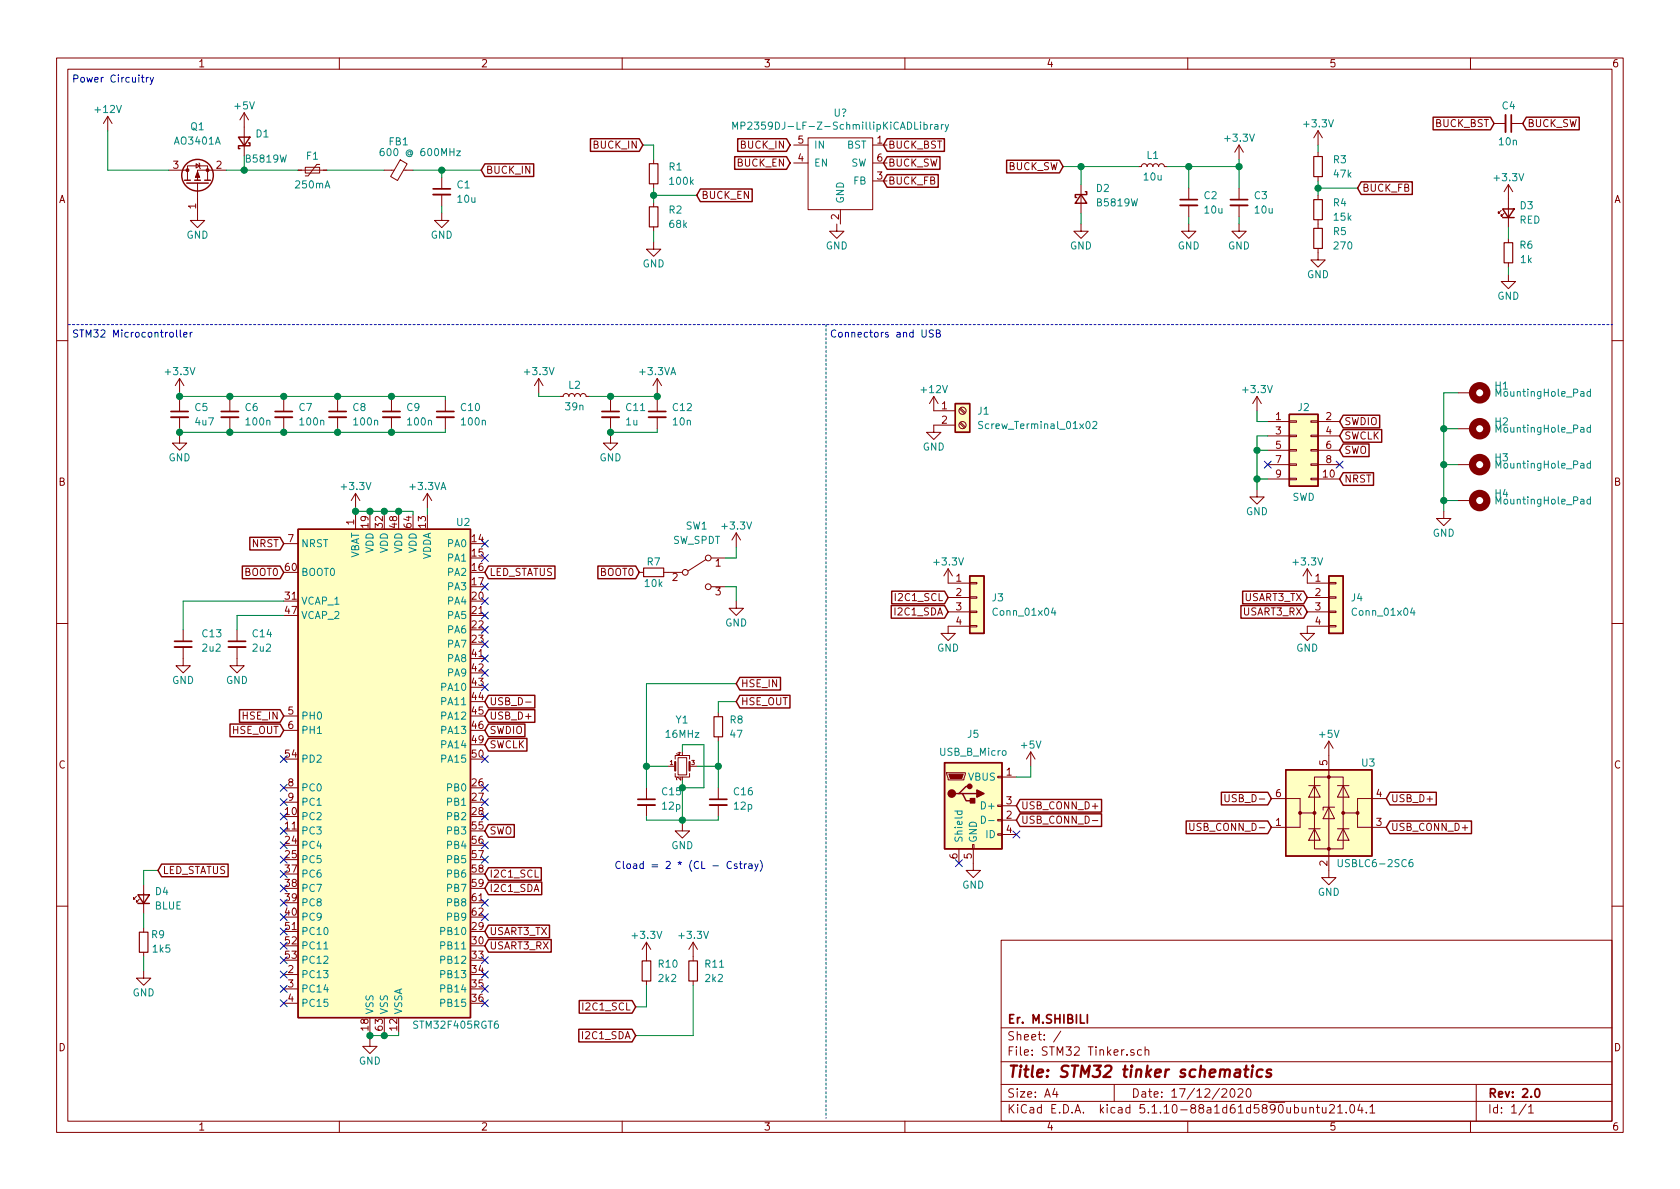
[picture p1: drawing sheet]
EESchema Schematic File Version 4
EELAYER 30 0
EELAYER END
$Descr A4 11693 8268
encoding utf-8
Sheet 1 1
Title "STM32 tinker schematics"
Date "17/12/2020"
Rev "2.0"
Comp "Er. M.SHIBILI"
Comment1 ""
Comment2 ""
Comment3 ""
Comment4 ""
$EndDescr
$Comp
L MCU_ST_STM32F4:STM32F405RGTx U2
U 1 1
P 2675 5375
F 0 "U2" H 3225 7125 50  0000 C CNN
F 1 "STM32F405RGT6" H 3175 3625 50  0000 C CNN
F 2 "Package_QFP:LQFP-64_10x10mm_P0.5mm" H 2075 3675 50  0001 R CNN
F 3 "http://www.st.com/st-web-ui/static/active/en/resource/technical/document/datasheet/DM00037051.pdf" H 2675 5375 50  0001 C CNN
	1    2675 5375
	1    0    0    -1  
$EndComp
$Comp
L power:GND #PWR042
U 1 1
P 2575 7225
F 0 "#PWR042" H 2575 6975 50  0001 C CNN
F 1 "GND" H 2575 7075 50  0000 C CNN
F 2 "" H 2575 7225 50  0001 C CNN
F 3 "" H 2575 7225 50  0001 C CNN
	1    2575 7225
	1    0    0    -1  
$EndComp
Wire Wire Line
	2575 7225 2575 7200
Wire Wire Line
	2575 7200 2675 7200
Wire Wire Line
	2775 7200 2775 7175
Connection ~ 2575 7200
Wire Wire Line
	2575 7200 2575 7175
Wire Wire Line
	2675 7175 2675 7200
Connection ~ 2675 7200
Wire Wire Line
	2675 7200 2775 7200
$Comp
L power:+3.3V #PWR024
U 1 1
P 2475 3525
F 0 "#PWR024" H 2475 3375 50  0001 C CNN
F 1 "+3.3V" H 2475 3675 50  0000 C CNN
F 2 "" H 2475 3525 50  0001 C CNN
F 3 "" H 2475 3525 50  0001 C CNN
	1    2475 3525
	1    0    0    -1  
$EndComp
Wire Wire Line
	2475 3525 2475 3550
Wire Wire Line
	2475 3550 2575 3550
Wire Wire Line
	2875 3550 2875 3575
Connection ~ 2475 3550
Wire Wire Line
	2475 3550 2475 3575
Wire Wire Line
	2575 3575 2575 3550
Connection ~ 2575 3550
Wire Wire Line
	2575 3550 2675 3550
Wire Wire Line
	2675 3575 2675 3550
Connection ~ 2675 3550
Wire Wire Line
	2675 3550 2775 3550
Wire Wire Line
	2775 3575 2775 3550
Connection ~ 2775 3550
Wire Wire Line
	2775 3550 2875 3550
$Comp
L power:+3.3VA #PWR025
U 1 1
P 2975 3525
F 0 "#PWR025" H 2975 3375 50  0001 C CNN
F 1 "+3.3VA" H 2975 3675 50  0000 C CNN
F 2 "" H 2975 3525 50  0001 C CNN
F 3 "" H 2975 3525 50  0001 C CNN
	1    2975 3525
	1    0    0    -1  
$EndComp
Wire Wire Line
	2975 3525 2975 3575
Text GLabel 1975 3775 0    50   Input ~ 0
NRST
Text GLabel 1975 3975 0    50   Input ~ 0
BOOT0
$Comp
L Device:C_Small C14
U 1 1
P 1650 4475
F 0 "C14" H 1750 4550 50  0000 L CNN
F 1 "2u2" H 1750 4450 50  0000 L CNN
F 2 "" H 1650 4475 50  0001 C CNN
F 3 "~" H 1650 4475 50  0001 C CNN
	1    1650 4475
	1    0    0    -1  
$EndComp
Wire Wire Line
	1650 4375 1650 4275
Wire Wire Line
	1650 4275 1975 4275
$Comp
L Device:C_Small C13
U 1 1
P 1275 4475
F 0 "C13" H 1400 4550 50  0000 L CNN
F 1 "2u2" H 1400 4450 50  0000 L CNN
F 2 "" H 1275 4475 50  0001 C CNN
F 3 "~" H 1275 4475 50  0001 C CNN
	1    1275 4475
	1    0    0    -1  
$EndComp
Wire Wire Line
	1275 4375 1275 4175
Wire Wire Line
	1275 4175 1975 4175
$Comp
L power:GND #PWR033
U 1 1
P 1650 4575
F 0 "#PWR033" H 1650 4325 50  0001 C CNN
F 1 "GND" H 1650 4425 50  0000 C CNN
F 2 "" H 1650 4575 50  0001 C CNN
F 3 "" H 1650 4575 50  0001 C CNN
	1    1650 4575
	1    0    0    -1  
$EndComp
$Comp
L power:GND #PWR032
U 1 1
P 1275 4575
F 0 "#PWR032" H 1275 4325 50  0001 C CNN
F 1 "GND" H 1275 4425 50  0000 C CNN
F 2 "" H 1275 4575 50  0001 C CNN
F 3 "" H 1275 4575 50  0001 C CNN
	1    1275 4575
	1    0    0    -1  
$EndComp
$Comp
L Switch:SW_SPDT SW1
U 1 1
P 4850 3975
F 0 "SW1" H 4850 4300 50  0000 C CNN
F 1 "SW_SPDT" H 4850 4200 50  0000 C CNN
F 2 "" H 4850 3975 50  0001 C CNN
F 3 "~" H 4850 3975 50  0001 C CNN
	1    4850 3975
	1    0    0    -1  
$EndComp
$Comp
L Device:R_Small R7
U 1 1
P 4550 3975
F 0 "R7" V 4475 3975 50  0000 C CNN
F 1 "10k" V 4625 3975 50  0000 C CNN
F 2 "" H 4550 3975 50  0001 C CNN
F 3 "~" H 4550 3975 50  0001 C CNN
	1    4550 3975
	0    1    1    0   
$EndComp
Text GLabel 4450 3975 0    50   Input ~ 0
BOOT0
$Comp
L power:+3.3V #PWR026
U 1 1
P 5125 3800
F 0 "#PWR026" H 5125 3650 50  0001 C CNN
F 1 "+3.3V" H 5125 3950 50  0000 C CNN
F 2 "" H 5125 3800 50  0001 C CNN
F 3 "" H 5125 3800 50  0001 C CNN
	1    5125 3800
	1    0    0    -1  
$EndComp
Wire Wire Line
	5050 3875 5125 3875
Wire Wire Line
	5125 3875 5125 3800
$Comp
L power:GND #PWR029
U 1 1
P 5125 4175
F 0 "#PWR029" H 5125 3925 50  0001 C CNN
F 1 "GND" H 5125 4025 50  0000 C CNN
F 2 "" H 5125 4175 50  0001 C CNN
F 3 "" H 5125 4175 50  0001 C CNN
	1    5125 4175
	1    0    0    -1  
$EndComp
Wire Wire Line
	5125 4175 5125 4075
Wire Wire Line
	5125 4075 5050 4075
Text GLabel 1975 4975 0    50   Input ~ 0
HSE_IN
Text GLabel 1975 5075 0    50   Input ~ 0
HSE_OUT
Text GLabel 3375 5075 2    50   Input ~ 0
SWDIO
Text GLabel 3375 5175 2    50   Input ~ 0
SWCLK
Text GLabel 3375 5775 2    50   Input ~ 0
SWO
Text GLabel 3375 4975 2    50   Input ~ 0
USB_D+
Text GLabel 3375 4875 2    50   Input ~ 0
USB_D-
Text GLabel 3375 6075 2    50   Input ~ 0
I2C1_SCL
Text GLabel 3375 6175 2    50   Input ~ 0
I2C1_SDA
Text GLabel 3375 6475 2    50   Input ~ 0
USART3_TX
Text GLabel 3375 6575 2    50   Input ~ 0
USART3_RX
Text GLabel 3375 3975 2    50   Input ~ 0
LED_STATUS
NoConn ~ 3375 3775
NoConn ~ 3375 3875
NoConn ~ 3375 4075
NoConn ~ 3375 4175
NoConn ~ 3375 4275
NoConn ~ 3375 4375
NoConn ~ 3375 4475
NoConn ~ 3375 4575
NoConn ~ 3375 4675
NoConn ~ 3375 4775
NoConn ~ 3375 5275
NoConn ~ 3375 5475
NoConn ~ 3375 5575
NoConn ~ 3375 5675
NoConn ~ 3375 5875
NoConn ~ 3375 5975
NoConn ~ 3375 6275
NoConn ~ 3375 6375
NoConn ~ 3375 6675
NoConn ~ 3375 6775
NoConn ~ 3375 6875
NoConn ~ 3375 6975
NoConn ~ 1975 5275
NoConn ~ 1975 5475
NoConn ~ 1975 5575
NoConn ~ 1975 5675
NoConn ~ 1975 5775
NoConn ~ 1975 5875
NoConn ~ 1975 5975
NoConn ~ 1975 6075
NoConn ~ 1975 6175
NoConn ~ 1975 6275
NoConn ~ 1975 6375
NoConn ~ 1975 6475
NoConn ~ 1975 6575
NoConn ~ 1975 6675
NoConn ~ 1975 6775
NoConn ~ 1975 6875
NoConn ~ 1975 6975
$Comp
L Device:C_Small C5
U 1 1
P 1250 2875
F 0 "C5" H 1350 2925 50  0000 L CNN
F 1 "4u7" H 1350 2825 50  0000 L CNN
F 2 "" H 1250 2875 50  0001 C CNN
F 3 "~" H 1250 2875 50  0001 C CNN
	1    1250 2875
	1    0    0    -1  
$EndComp
$Comp
L Device:C_Small C6
U 1 1
P 1600 2875
F 0 "C6" H 1700 2925 50  0000 L CNN
F 1 "100n" H 1700 2825 50  0000 L CNN
F 2 "" H 1600 2875 50  0001 C CNN
F 3 "~" H 1600 2875 50  0001 C CNN
	1    1600 2875
	1    0    0    -1  
$EndComp
$Comp
L Device:C_Small C7
U 1 1
P 1975 2875
F 0 "C7" H 2075 2925 50  0000 L CNN
F 1 "100n" H 2075 2825 50  0000 L CNN
F 2 "" H 1975 2875 50  0001 C CNN
F 3 "~" H 1975 2875 50  0001 C CNN
	1    1975 2875
	1    0    0    -1  
$EndComp
$Comp
L Device:C_Small C8
U 1 1
P 2350 2875
F 0 "C8" H 2450 2925 50  0000 L CNN
F 1 "100n" H 2450 2825 50  0000 L CNN
F 2 "" H 2350 2875 50  0001 C CNN
F 3 "~" H 2350 2875 50  0001 C CNN
	1    2350 2875
	1    0    0    -1  
$EndComp
$Comp
L Device:C_Small C9
U 1 1
P 2725 2875
F 0 "C9" H 2825 2925 50  0000 L CNN
F 1 "100n" H 2825 2825 50  0000 L CNN
F 2 "" H 2725 2875 50  0001 C CNN
F 3 "~" H 2725 2875 50  0001 C CNN
	1    2725 2875
	1    0    0    -1  
$EndComp
$Comp
L Device:C_Small C10
U 1 1
P 3100 2875
F 0 "C10" H 3200 2925 50  0000 L CNN
F 1 "100n" H 3200 2825 50  0000 L CNN
F 2 "" H 3100 2875 50  0001 C CNN
F 3 "~" H 3100 2875 50  0001 C CNN
	1    3100 2875
	1    0    0    -1  
$EndComp
$Comp
L power:+3.3V #PWR015
U 1 1
P 1250 2725
F 0 "#PWR015" H 1250 2575 50  0001 C CNN
F 1 "+3.3V" H 1250 2875 50  0000 C CNN
F 2 "" H 1250 2725 50  0001 C CNN
F 3 "" H 1250 2725 50  0001 C CNN
	1    1250 2725
	1    0    0    -1  
$EndComp
Wire Wire Line
	1250 2725 1250 2750
Wire Wire Line
	1250 2750 1600 2750
Wire Wire Line
	3100 2750 3100 2775
Connection ~ 1250 2750
Wire Wire Line
	1250 2750 1250 2775
Wire Wire Line
	2725 2775 2725 2750
Connection ~ 2725 2750
Wire Wire Line
	2725 2750 3100 2750
Wire Wire Line
	2350 2775 2350 2750
Connection ~ 2350 2750
Wire Wire Line
	2350 2750 2725 2750
Wire Wire Line
	1975 2775 1975 2750
Connection ~ 1975 2750
Wire Wire Line
	1975 2750 2350 2750
Wire Wire Line
	1600 2775 1600 2750
Connection ~ 1600 2750
Wire Wire Line
	1600 2750 1975 2750
$Comp
L power:GND #PWR021
U 1 1
P 1250 3025
F 0 "#PWR021" H 1250 2775 50  0001 C CNN
F 1 "GND" H 1250 2875 50  0000 C CNN
F 2 "" H 1250 3025 50  0001 C CNN
F 3 "" H 1250 3025 50  0001 C CNN
	1    1250 3025
	1    0    0    -1  
$EndComp
Wire Wire Line
	1250 3025 1250 3000
Wire Wire Line
	1250 3000 1600 3000
Wire Wire Line
	3100 3000 3100 2975
Connection ~ 1250 3000
Wire Wire Line
	1250 3000 1250 2975
Wire Wire Line
	2725 2975 2725 3000
Connection ~ 2725 3000
Wire Wire Line
	2725 3000 3100 3000
Wire Wire Line
	2350 2975 2350 3000
Connection ~ 2350 3000
Wire Wire Line
	2350 3000 2725 3000
Wire Wire Line
	1975 2975 1975 3000
Connection ~ 1975 3000
Wire Wire Line
	1975 3000 2350 3000
Wire Wire Line
	1600 2975 1600 3000
Connection ~ 1600 3000
Wire Wire Line
	1600 3000 1975 3000
$Comp
L Device:L_Small L2
U 1 1
P 4000 2750
F 0 "L2" V 4075 2750 50  0000 C CNN
F 1 "39n" V 3925 2750 50  0000 C CNN
F 2 "" H 4000 2750 50  0001 C CNN
F 3 "~" H 4000 2750 50  0001 C CNN
	1    4000 2750
	0    -1   -1   0   
$EndComp
$Comp
L power:+3.3V #PWR016
U 1 1
P 3750 2725
F 0 "#PWR016" H 3750 2575 50  0001 C CNN
F 1 "+3.3V" H 3750 2875 50  0000 C CNN
F 2 "" H 3750 2725 50  0001 C CNN
F 3 "" H 3750 2725 50  0001 C CNN
	1    3750 2725
	1    0    0    -1  
$EndComp
Wire Wire Line
	3750 2725 3750 2750
Wire Wire Line
	3750 2750 3900 2750
$Comp
L Device:C_Small C11
U 1 1
P 4250 2875
F 0 "C11" H 4350 2925 50  0000 L CNN
F 1 "1u" H 4350 2825 50  0000 L CNN
F 2 "" H 4250 2875 50  0001 C CNN
F 3 "~" H 4250 2875 50  0001 C CNN
	1    4250 2875
	1    0    0    -1  
$EndComp
Wire Wire Line
	4250 2775 4250 2750
Wire Wire Line
	4250 2750 4100 2750
$Comp
L Device:C_Small C12
U 1 1
P 4575 2875
F 0 "C12" H 4675 2925 50  0000 L CNN
F 1 "10n" H 4675 2825 50  0000 L CNN
F 2 "" H 4575 2875 50  0001 C CNN
F 3 "~" H 4575 2875 50  0001 C CNN
	1    4575 2875
	1    0    0    -1  
$EndComp
Wire Wire Line
	4575 2775 4575 2750
Wire Wire Line
	4575 2750 4250 2750
Connection ~ 4250 2750
$Comp
L power:GND #PWR022
U 1 1
P 4250 3025
F 0 "#PWR022" H 4250 2775 50  0001 C CNN
F 1 "GND" H 4250 2875 50  0000 C CNN
F 2 "" H 4250 3025 50  0001 C CNN
F 3 "" H 4250 3025 50  0001 C CNN
	1    4250 3025
	1    0    0    -1  
$EndComp
Wire Wire Line
	4250 3025 4250 3000
Wire Wire Line
	4250 3000 4575 3000
Wire Wire Line
	4575 3000 4575 2975
Connection ~ 4250 3000
Wire Wire Line
	4250 3000 4250 2975
$Comp
L power:+3.3VA #PWR017
U 1 1
P 4575 2725
F 0 "#PWR017" H 4575 2575 50  0001 C CNN
F 1 "+3.3VA" H 4575 2875 50  0000 C CNN
F 2 "" H 4575 2725 50  0001 C CNN
F 3 "" H 4575 2725 50  0001 C CNN
	1    4575 2725
	1    0    0    -1  
$EndComp
Wire Wire Line
	4575 2725 4575 2750
Connection ~ 4575 2750
$Comp
L Device:Crystal_GND24_Small Y1
U 1 1
P 4750 5325
F 0 "Y1" H 4700 5650 50  0000 L CNN
F 1 "16MHz" H 4625 5550 50  0000 L CNN
F 2 "" H 4750 5325 50  0001 C CNN
F 3 "~" H 4750 5325 50  0001 C CNN
	1    4750 5325
	1    0    0    -1  
$EndComp
$Comp
L Device:C_Small C16
U 1 1
P 5000 5575
F 0 "C16" H 5100 5650 50  0000 L CNN
F 1 "12p" H 5100 5550 50  0000 L CNN
F 2 "" H 5000 5575 50  0001 C CNN
F 3 "~" H 5000 5575 50  0001 C CNN
	1    5000 5575
	1    0    0    -1  
$EndComp
Wire Wire Line
	5000 5475 5000 5325
$Comp
L Device:C_Small C15
U 1 1
P 4500 5575
F 0 "C15" H 4600 5650 50  0000 L CNN
F 1 "12p" H 4600 5550 50  0000 L CNN
F 2 "" H 4500 5575 50  0001 C CNN
F 3 "~" H 4500 5575 50  0001 C CNN
	1    4500 5575
	1    0    0    -1  
$EndComp
Wire Wire Line
	4500 5475 4500 5325
Wire Wire Line
	4500 5325 4650 5325
Wire Wire Line
	4850 5325 5000 5325
$Comp
L power:GND #PWR036
U 1 1
P 4750 5725
F 0 "#PWR036" H 4750 5475 50  0001 C CNN
F 1 "GND" H 4750 5575 50  0000 C CNN
F 2 "" H 4750 5725 50  0001 C CNN
F 3 "" H 4750 5725 50  0001 C CNN
	1    4750 5725
	1    0    0    -1  
$EndComp
Wire Wire Line
	4750 5725 4750 5700
Wire Wire Line
	4750 5700 4500 5700
Wire Wire Line
	4500 5700 4500 5675
Wire Wire Line
	4750 5700 5000 5700
Wire Wire Line
	5000 5700 5000 5675
Connection ~ 4750 5700
Wire Wire Line
	4750 5425 4750 5475
Wire Wire Line
	4750 5225 4750 5175
Wire Wire Line
	4750 5175 4900 5175
Wire Wire Line
	4900 5175 4900 5475
Wire Wire Line
	4900 5475 4750 5475
Connection ~ 4750 5475
Wire Wire Line
	4750 5475 4750 5700
$Comp
L Device:R_Small R8
U 1 1
P 5000 5050
F 0 "R8" H 5075 5100 50  0000 L CNN
F 1 "47" H 5075 5000 50  0000 L CNN
F 2 "" H 5000 5050 50  0001 C CNN
F 3 "~" H 5000 5050 50  0001 C CNN
	1    5000 5050
	1    0    0    -1  
$EndComp
Wire Wire Line
	5000 5150 5000 5325
Connection ~ 5000 5325
Text GLabel 5125 4750 2    50   Input ~ 0
HSE_IN
Wire Wire Line
	4500 4750 4500 5325
Connection ~ 4500 5325
Wire Wire Line
	4500 4750 5125 4750
Text GLabel 5125 4875 2    50   Input ~ 0
HSE_OUT
Wire Wire Line
	5125 4875 5000 4875
Wire Wire Line
	5000 4875 5000 4950
Text Notes 4275 6050 0    50   ~ 0
Cload = 2 * (CL - Cstray)
Wire Notes Line
	5750 2250 5750 7775
Text Notes 500  2350 0    50   ~ 0
STM32 Microcontroller
$Comp
L Device:LED_Small D4
U 1 1
P 1000 6250
F 0 "D4" V 1050 6175 50  0000 R CNN
F 1 "BLUE" V 950 6175 50  0000 R CNN
F 2 "" V 1000 6250 50  0001 C CNN
F 3 "~" V 1000 6250 50  0001 C CNN
	1    1000 6250
	0    -1   -1   0   
$EndComp
Text GLabel 1100 6050 2    50   Input ~ 0
LED_STATUS
Wire Wire Line
	1100 6050 1000 6050
Wire Wire Line
	1000 6050 1000 6150
$Comp
L Device:R_Small R9
U 1 1
P 1000 6550
F 0 "R9" H 900 6500 50  0000 C CNN
F 1 "1k5" H 875 6600 50  0000 C CNN
F 2 "" H 1000 6550 50  0001 C CNN
F 3 "~" H 1000 6550 50  0001 C CNN
	1    1000 6550
	-1   0    0    1   
$EndComp
Wire Wire Line
	1000 6450 1000 6350
$Comp
L power:GND #PWR041
U 1 1
P 1000 6750
F 0 "#PWR041" H 1000 6500 50  0001 C CNN
F 1 "GND" H 1000 6600 50  0000 C CNN
F 2 "" H 1000 6750 50  0001 C CNN
F 3 "" H 1000 6750 50  0001 C CNN
	1    1000 6750
	1    0    0    -1  
$EndComp
Wire Wire Line
	1000 6750 1000 6650
$Comp
L power:GND #PWR08
U 1 1
P 5825 1550
F 0 "#PWR08" H 5825 1300 50  0001 C CNN
F 1 "GND" H 5825 1400 50  0000 C CNN
F 2 "" H 5825 1550 50  0001 C CNN
F 3 "" H 5825 1550 50  0001 C CNN
	1    5825 1550
	1    0    0    -1  
$EndComp
Text GLabel 5500 1125 0    50   Input ~ 0
BUCK_EN
Text GLabel 6150 1125 2    50   Input ~ 0
BUCK_SW
Text GLabel 6150 1250 2    50   Input ~ 0
BUCK_FB
$Comp
L power:+12V #PWR02
U 1 1
P 750 900
F 0 "#PWR02" H 750 750 50  0001 C CNN
F 1 "+12V" H 750 1050 50  0000 C CNN
F 2 "" H 750 900 50  0001 C CNN
F 3 "" H 750 900 50  0001 C CNN
	1    750  900 
	1    0    0    -1  
$EndComp
$Comp
L Device:Polyfuse_Small F1
U 1 1
P 2175 1175
F 0 "F1" V 2075 1175 50  0000 C CNN
F 1 "250mA" V 2275 1175 50  0000 C CNN
F 2 "" H 2225 975 50  0001 L CNN
F 3 "~" H 2175 1175 50  0001 C CNN
	1    2175 1175
	0    1    1    0   
$EndComp
$Comp
L Transistor_FET:AO3401A Q1
U 1 1
P 1375 1275
F 0 "Q1" V 1775 1275 50  0000 C CNN
F 1 "AO3401A" V 1675 1275 50  0000 C CNN
F 2 "Package_TO_SOT_SMD:SOT-23" H 1575 1200 50  0001 L CIN
F 3 "http://www.aosmd.com/pdfs/datasheet/AO3401A.pdf" H 1375 1275 50  0001 L CNN
	1    1375 1275
	0    -1   -1   0   
$EndComp
$Comp
L power:GND #PWR05
U 1 1
P 1375 1475
F 0 "#PWR05" H 1375 1225 50  0001 C CNN
F 1 "GND" H 1375 1325 50  0000 C CNN
F 2 "" H 1375 1475 50  0001 C CNN
F 3 "" H 1375 1475 50  0001 C CNN
	1    1375 1475
	1    0    0    -1  
$EndComp
$Comp
L Device:Ferrite_Bead_Small FB1
U 1 1
P 2775 1175
F 0 "FB1" V 2575 1175 50  0000 C CNN
F 1 "600 @ 600MHz" V 2650 1325 50  0000 C CNN
F 2 "" V 2705 1175 50  0001 C CNN
F 3 "~" H 2775 1175 50  0001 C CNN
	1    2775 1175
	0    1    1    0   
$EndComp
$Comp
L Device:C_Small C1
U 1 1
P 3075 1325
F 0 "C1" H 3175 1375 50  0000 L CNN
F 1 "10u" H 3175 1275 50  0000 L CNN
F 2 "" H 3075 1325 50  0001 C CNN
F 3 "~" H 3075 1325 50  0001 C CNN
	1    3075 1325
	1    0    0    -1  
$EndComp
Wire Wire Line
	3075 1175 2875 1175
$Comp
L power:GND #PWR06
U 1 1
P 3075 1475
F 0 "#PWR06" H 3075 1225 50  0001 C CNN
F 1 "GND" H 3075 1325 50  0000 C CNN
F 2 "" H 3075 1475 50  0001 C CNN
F 3 "" H 3075 1475 50  0001 C CNN
	1    3075 1475
	1    0    0    -1  
$EndComp
Wire Wire Line
	3075 1475 3075 1425
Wire Wire Line
	3075 1225 3075 1175
Text GLabel 3350 1175 2    50   Input ~ 0
BUCK_IN
Wire Wire Line
	3350 1175 3075 1175
Connection ~ 3075 1175
$Comp
L Device:R_Small R1
U 1 1
P 4550 1200
F 0 "R1" H 4650 1250 50  0000 L CNN
F 1 "100k" H 4650 1150 50  0000 L CNN
F 2 "" H 4550 1200 50  0001 C CNN
F 3 "~" H 4550 1200 50  0001 C CNN
	1    4550 1200
	1    0    0    -1  
$EndComp
$Comp
L Device:R_Small R2
U 1 1
P 4550 1500
F 0 "R2" H 4650 1550 50  0000 L CNN
F 1 "68k" H 4650 1450 50  0000 L CNN
F 2 "" H 4550 1500 50  0001 C CNN
F 3 "~" H 4550 1500 50  0001 C CNN
	1    4550 1500
	1    0    0    -1  
$EndComp
Wire Wire Line
	4550 1400 4550 1350
Text GLabel 4475 1000 0    50   Input ~ 0
BUCK_IN
Wire Wire Line
	4475 1000 4550 1000
Wire Wire Line
	4550 1000 4550 1100
Text GLabel 4850 1350 2    50   Input ~ 0
BUCK_EN
Wire Wire Line
	4850 1350 4550 1350
Connection ~ 4550 1350
Wire Wire Line
	4550 1350 4550 1300
$Comp
L power:GND #PWR012
U 1 1
P 4550 1675
F 0 "#PWR012" H 4550 1425 50  0001 C CNN
F 1 "GND" H 4550 1525 50  0000 C CNN
F 2 "" H 4550 1675 50  0001 C CNN
F 3 "" H 4550 1675 50  0001 C CNN
	1    4550 1675
	1    0    0    -1  
$EndComp
Wire Wire Line
	4550 1675 4550 1600
$Comp
L Device:C_Small C4
U 1 1
P 10500 850
F 0 "C4" V 10375 800 50  0000 L CNN
F 1 "10n" V 10625 775 50  0000 L CNN
F 2 "" H 10500 850 50  0001 C CNN
F 3 "~" H 10500 850 50  0001 C CNN
	1    10500 850 
	0    1    1    0   
$EndComp
Text GLabel 10400 850  0    50   Input ~ 0
BUCK_BST
Text GLabel 10600 850  2    50   Input ~ 0
BUCK_SW
Text GLabel 7400 1150 0    50   Input ~ 0
BUCK_SW
$Comp
L Device:D_Schottky_Small D2
U 1 1
P 7525 1375
F 0 "D2" V 7450 1475 50  0000 L CNN
F 1 "B5819W" V 7550 1475 50  0000 L CNN
F 2 "" V 7525 1375 50  0001 C CNN
F 3 "~" V 7525 1375 50  0001 C CNN
	1    7525 1375
	0    1    1    0   
$EndComp
Wire Wire Line
	7525 1275 7525 1150
Wire Wire Line
	7525 1150 7400 1150
$Comp
L power:GND #PWR09
U 1 1
P 7525 1550
F 0 "#PWR09" H 7525 1300 50  0001 C CNN
F 1 "GND" H 7525 1400 50  0000 C CNN
F 2 "" H 7525 1550 50  0001 C CNN
F 3 "" H 7525 1550 50  0001 C CNN
	1    7525 1550
	1    0    0    -1  
$EndComp
Wire Wire Line
	7525 1550 7525 1475
$Comp
L Device:L_Small L1
U 1 1
P 8025 1150
F 0 "L1" V 8100 1150 50  0000 C CNN
F 1 "10u" V 7950 1150 50  0000 C CNN
F 2 "" H 8025 1150 50  0001 C CNN
F 3 "~" H 8025 1150 50  0001 C CNN
	1    8025 1150
	0    -1   -1   0   
$EndComp
Wire Wire Line
	7925 1150 7525 1150
Connection ~ 7525 1150
$Comp
L Device:C_Small C2
U 1 1
P 8275 1400
F 0 "C2" H 8375 1450 50  0000 L CNN
F 1 "10u" H 8375 1350 50  0000 L CNN
F 2 "" H 8275 1400 50  0001 C CNN
F 3 "~" H 8275 1400 50  0001 C CNN
	1    8275 1400
	1    0    0    -1  
$EndComp
Wire Wire Line
	8275 1300 8275 1150
Wire Wire Line
	8275 1150 8125 1150
$Comp
L power:GND #PWR010
U 1 1
P 8275 1550
F 0 "#PWR010" H 8275 1300 50  0001 C CNN
F 1 "GND" H 8275 1400 50  0000 C CNN
F 2 "" H 8275 1550 50  0001 C CNN
F 3 "" H 8275 1550 50  0001 C CNN
	1    8275 1550
	1    0    0    -1  
$EndComp
Wire Wire Line
	8275 1550 8275 1500
$Comp
L Device:C_Small C3
U 1 1
P 8625 1400
F 0 "C3" H 8725 1450 50  0000 L CNN
F 1 "10u" H 8725 1350 50  0000 L CNN
F 2 "" H 8625 1400 50  0001 C CNN
F 3 "~" H 8625 1400 50  0001 C CNN
	1    8625 1400
	1    0    0    -1  
$EndComp
Wire Wire Line
	8625 1300 8625 1150
Wire Wire Line
	8625 1150 8275 1150
Connection ~ 8275 1150
$Comp
L power:GND #PWR011
U 1 1
P 8625 1550
F 0 "#PWR011" H 8625 1300 50  0001 C CNN
F 1 "GND" H 8625 1400 50  0000 C CNN
F 2 "" H 8625 1550 50  0001 C CNN
F 3 "" H 8625 1550 50  0001 C CNN
	1    8625 1550
	1    0    0    -1  
$EndComp
Wire Wire Line
	8625 1550 8625 1500
$Comp
L power:+3.3V #PWR04
U 1 1
P 8625 1100
F 0 "#PWR04" H 8625 950 50  0001 C CNN
F 1 "+3.3V" H 8625 1250 50  0000 C CNN
F 2 "" H 8625 1100 50  0001 C CNN
F 3 "" H 8625 1100 50  0001 C CNN
	1    8625 1100
	1    0    0    -1  
$EndComp
Wire Wire Line
	8625 1100 8625 1150
Connection ~ 8625 1150
$Comp
L power:+3.3V #PWR03
U 1 1
P 9175 1000
F 0 "#PWR03" H 9175 850 50  0001 C CNN
F 1 "+3.3V" H 9175 1150 50  0000 C CNN
F 2 "" H 9175 1000 50  0001 C CNN
F 3 "" H 9175 1000 50  0001 C CNN
	1    9175 1000
	1    0    0    -1  
$EndComp
$Comp
L Device:R_Small R3
U 1 1
P 9175 1150
F 0 "R3" H 9275 1200 50  0000 L CNN
F 1 "47k" H 9275 1100 50  0000 L CNN
F 2 "" H 9175 1150 50  0001 C CNN
F 3 "~" H 9175 1150 50  0001 C CNN
	1    9175 1150
	1    0    0    -1  
$EndComp
Wire Wire Line
	9175 1050 9175 1000
$Comp
L Device:R_Small R4
U 1 1
P 9175 1450
F 0 "R4" H 9275 1500 50  0000 L CNN
F 1 "15k" H 9275 1400 50  0000 L CNN
F 2 "" H 9175 1450 50  0001 C CNN
F 3 "~" H 9175 1450 50  0001 C CNN
	1    9175 1450
	1    0    0    -1  
$EndComp
$Comp
L Device:R_Small R5
U 1 1
P 9175 1650
F 0 "R5" H 9275 1700 50  0000 L CNN
F 1 "270" H 9275 1600 50  0000 L CNN
F 2 "" H 9175 1650 50  0001 C CNN
F 3 "~" H 9175 1650 50  0001 C CNN
	1    9175 1650
	1    0    0    -1  
$EndComp
$Comp
L power:GND #PWR013
U 1 1
P 9175 1750
F 0 "#PWR013" H 9175 1500 50  0001 C CNN
F 1 "GND" H 9175 1600 50  0000 C CNN
F 2 "" H 9175 1750 50  0001 C CNN
F 3 "" H 9175 1750 50  0001 C CNN
	1    9175 1750
	1    0    0    -1  
$EndComp
Text GLabel 9450 1300 2    50   Input ~ 0
BUCK_FB
Wire Wire Line
	9450 1300 9175 1300
Connection ~ 9175 1300
Wire Wire Line
	9175 1300 9175 1250
Wire Wire Line
	9175 1300 9175 1350
Wire Notes Line
	475  2250 11225 2250
Text Notes 500  575  0    50   ~ 0
Power Circuitry
$Comp
L Connector:Screw_Terminal_01x02 J1
U 1 1
P 6700 2850
F 0 "J1" H 6800 2850 50  0000 L CNN
F 1 "Screw_Terminal_01x02" H 6800 2750 50  0000 L CNN
F 2 "" H 6700 2850 50  0001 C CNN
F 3 "~" H 6700 2850 50  0001 C CNN
	1    6700 2850
	1    0    0    -1  
$EndComp
$Comp
L power:GND #PWR020
U 1 1
P 6500 2950
F 0 "#PWR020" H 6500 2700 50  0001 C CNN
F 1 "GND" H 6500 2800 50  0000 C CNN
F 2 "" H 6500 2950 50  0001 C CNN
F 3 "" H 6500 2950 50  0001 C CNN
	1    6500 2950
	1    0    0    -1  
$EndComp
$Comp
L power:+12V #PWR018
U 1 1
P 6500 2850
F 0 "#PWR018" H 6500 2700 50  0001 C CNN
F 1 "+12V" H 6500 3000 50  0000 C CNN
F 2 "" H 6500 2850 50  0001 C CNN
F 3 "" H 6500 2850 50  0001 C CNN
	1    6500 2850
	1    0    0    -1  
$EndComp
$Comp
L Connector_Generic:Conn_02x05_Odd_Even J2
U 1 1
P 9025 3125
F 0 "J2" H 9075 3425 50  0000 C CNN
F 1 "SWD" H 9075 2800 50  0000 C CNN
F 2 "" H 9025 3125 50  0001 C CNN
F 3 "~" H 9025 3125 50  0001 C CNN
	1    9025 3125
	1    0    0    -1  
$EndComp
$Comp
L power:+3.3V #PWR019
U 1 1
P 8750 2850
F 0 "#PWR019" H 8750 2700 50  0001 C CNN
F 1 "+3.3V" H 8750 3000 50  0000 C CNN
F 2 "" H 8750 2850 50  0001 C CNN
F 3 "" H 8750 2850 50  0001 C CNN
	1    8750 2850
	1    0    0    -1  
$EndComp
Wire Wire Line
	8750 2850 8750 2925
Wire Wire Line
	8750 2925 8825 2925
$Comp
L power:GND #PWR023
U 1 1
P 8750 3400
F 0 "#PWR023" H 8750 3150 50  0001 C CNN
F 1 "GND" H 8750 3250 50  0000 C CNN
F 2 "" H 8750 3400 50  0001 C CNN
F 3 "" H 8750 3400 50  0001 C CNN
	1    8750 3400
	1    0    0    -1  
$EndComp
Wire Wire Line
	8825 3025 8750 3025
Wire Wire Line
	8750 3025 8750 3125
Wire Wire Line
	8825 3125 8750 3125
Connection ~ 8750 3125
Wire Wire Line
	8750 3125 8750 3325
Wire Wire Line
	8825 3325 8750 3325
Connection ~ 8750 3325
Wire Wire Line
	8750 3325 8750 3400
NoConn ~ 8825 3225
Text GLabel 9325 2925 2    50   Input ~ 0
SWDIO
Text GLabel 9325 3025 2    50   Input ~ 0
SWCLK
Text GLabel 9325 3125 2    50   Input ~ 0
SWO
NoConn ~ 9325 3225
Text GLabel 9325 3325 2    50   Input ~ 0
NRST
$Comp
L Device:R_Small R10
U 1 1
P 4500 6750
F 0 "R10" H 4575 6800 50  0000 L CNN
F 1 "2k2" H 4575 6700 50  0000 L CNN
F 2 "" H 4500 6750 50  0001 C CNN
F 3 "~" H 4500 6750 50  0001 C CNN
	1    4500 6750
	1    0    0    -1  
$EndComp
$Comp
L Device:R_Small R11
U 1 1
P 4825 6750
F 0 "R11" H 4900 6800 50  0000 L CNN
F 1 "2k2" H 4900 6700 50  0000 L CNN
F 2 "" H 4825 6750 50  0001 C CNN
F 3 "~" H 4825 6750 50  0001 C CNN
	1    4825 6750
	1    0    0    -1  
$EndComp
$Comp
L power:+3.3V #PWR039
U 1 1
P 4500 6650
F 0 "#PWR039" H 4500 6500 50  0001 C CNN
F 1 "+3.3V" H 4500 6800 50  0000 C CNN
F 2 "" H 4500 6650 50  0001 C CNN
F 3 "" H 4500 6650 50  0001 C CNN
	1    4500 6650
	1    0    0    -1  
$EndComp
$Comp
L power:+3.3V #PWR040
U 1 1
P 4825 6650
F 0 "#PWR040" H 4825 6500 50  0001 C CNN
F 1 "+3.3V" H 4825 6800 50  0000 C CNN
F 2 "" H 4825 6650 50  0001 C CNN
F 3 "" H 4825 6650 50  0001 C CNN
	1    4825 6650
	1    0    0    -1  
$EndComp
Text GLabel 4425 7000 0    50   Input ~ 0
I2C1_SCL
Wire Wire Line
	4425 7000 4500 7000
Wire Wire Line
	4500 7000 4500 6850
Text GLabel 4425 7200 0    50   Input ~ 0
I2C1_SDA
Wire Wire Line
	4425 7200 4825 7200
Wire Wire Line
	4825 7200 4825 6850
$Comp
L Connector_Generic:Conn_01x04 J3
U 1 1
P 6800 4150
F 0 "J3" H 6900 4150 50  0000 L CNN
F 1 "Conn_01x04" H 6900 4050 50  0000 L CNN
F 2 "" H 6800 4150 50  0001 C CNN
F 3 "~" H 6800 4150 50  0001 C CNN
	1    6800 4150
	1    0    0    -1  
$EndComp
$Comp
L power:+3.3V #PWR027
U 1 1
P 6600 4050
F 0 "#PWR027" H 6600 3900 50  0001 C CNN
F 1 "+3.3V" H 6600 4200 50  0000 C CNN
F 2 "" H 6600 4050 50  0001 C CNN
F 3 "" H 6600 4050 50  0001 C CNN
	1    6600 4050
	1    0    0    -1  
$EndComp
$Comp
L power:GND #PWR030
U 1 1
P 6600 4350
F 0 "#PWR030" H 6600 4100 50  0001 C CNN
F 1 "GND" H 6600 4200 50  0000 C CNN
F 2 "" H 6600 4350 50  0001 C CNN
F 3 "" H 6600 4350 50  0001 C CNN
	1    6600 4350
	1    0    0    -1  
$EndComp
Text GLabel 6600 4150 0    50   Input ~ 0
I2C1_SCL
Text GLabel 6600 4250 0    50   Input ~ 0
I2C1_SDA
$Comp
L Connector_Generic:Conn_01x04 J4
U 1 1
P 9300 4150
F 0 "J4" H 9400 4150 50  0000 L CNN
F 1 "Conn_01x04" H 9400 4050 50  0000 L CNN
F 2 "" H 9300 4150 50  0001 C CNN
F 3 "~" H 9300 4150 50  0001 C CNN
	1    9300 4150
	1    0    0    -1  
$EndComp
$Comp
L power:+3.3V #PWR028
U 1 1
P 9100 4050
F 0 "#PWR028" H 9100 3900 50  0001 C CNN
F 1 "+3.3V" H 9100 4200 50  0000 C CNN
F 2 "" H 9100 4050 50  0001 C CNN
F 3 "" H 9100 4050 50  0001 C CNN
	1    9100 4050
	1    0    0    -1  
$EndComp
$Comp
L power:GND #PWR031
U 1 1
P 9100 4350
F 0 "#PWR031" H 9100 4100 50  0001 C CNN
F 1 "GND" H 9100 4200 50  0000 C CNN
F 2 "" H 9100 4350 50  0001 C CNN
F 3 "" H 9100 4350 50  0001 C CNN
	1    9100 4350
	1    0    0    -1  
$EndComp
Text GLabel 9100 4150 0    50   Input ~ 0
USART3_TX
Text GLabel 9100 4250 0    50   Input ~ 0
USART3_RX
$Comp
L Connector:USB_B_Micro J5
U 1 1
P 6775 5600
F 0 "J5" H 6775 6100 50  0000 C CNN
F 1 "USB_B_Micro" H 6775 5975 50  0000 C CNN
F 2 "" H 6925 5550 50  0001 C CNN
F 3 "~" H 6925 5550 50  0001 C CNN
	1    6775 5600
	1    0    0    -1  
$EndComp
$Comp
L power:GND #PWR037
U 1 1
P 6775 6000
F 0 "#PWR037" H 6775 5750 50  0001 C CNN
F 1 "GND" H 6775 5850 50  0000 C CNN
F 2 "" H 6775 6000 50  0001 C CNN
F 3 "" H 6775 6000 50  0001 C CNN
	1    6775 6000
	1    0    0    -1  
$EndComp
NoConn ~ 6675 6000
$Comp
L Power_Protection:USBLC6-2SC6 U3
U 1 1
P 9250 5650
F 0 "U3" H 9525 6000 50  0000 C CNN
F 1 "USBLC6-2SC6" H 9575 5300 50  0000 C CNN
F 2 "Package_TO_SOT_SMD:SOT-23-6" H 9250 5150 50  0001 C CNN
F 3 "https://www.st.com/resource/en/datasheet/usblc6-2.pdf" H 9450 6000 50  0001 C CNN
	1    9250 5650
	1    0    0    -1  
$EndComp
Wire Wire Line
	1575 1175 1700 1175
$Comp
L Device:D_Schottky_Small D1
U 1 1
P 1700 975
F 0 "D1" V 1750 900 50  0000 R CNN
F 1 "B5819W" V 1575 975 50  0000 R CNN
F 2 "" V 1700 975 50  0001 C CNN
F 3 "~" V 1700 975 50  0001 C CNN
	1    1700 975 
	0    -1   -1   0   
$EndComp
Wire Wire Line
	1700 1075 1700 1175
Wire Wire Line
	2275 1175 2675 1175
$Comp
L power:+5V #PWR01
U 1 1
P 1700 875
F 0 "#PWR01" H 1700 725 50  0001 C CNN
F 1 "+5V" H 1700 1025 50  0000 C CNN
F 2 "" H 1700 875 50  0001 C CNN
F 3 "" H 1700 875 50  0001 C CNN
	1    1700 875 
	1    0    0    -1  
$EndComp
$Comp
L power:+5V #PWR035
U 1 1
P 7175 5325
F 0 "#PWR035" H 7175 5175 50  0001 C CNN
F 1 "+5V" H 7175 5475 50  0000 C CNN
F 2 "" H 7175 5325 50  0001 C CNN
F 3 "" H 7175 5325 50  0001 C CNN
	1    7175 5325
	1    0    0    -1  
$EndComp
Wire Wire Line
	7075 5400 7175 5400
Wire Wire Line
	7175 5400 7175 5325
NoConn ~ 7075 5800
Text GLabel 7075 5600 2    50   Input ~ 0
USB_CONN_D+
Text GLabel 7075 5700 2    50   Input ~ 0
USB_CONN_D-
$Comp
L power:+5V #PWR034
U 1 1
P 9250 5250
F 0 "#PWR034" H 9250 5100 50  0001 C CNN
F 1 "+5V" H 9250 5400 50  0000 C CNN
F 2 "" H 9250 5250 50  0001 C CNN
F 3 "" H 9250 5250 50  0001 C CNN
	1    9250 5250
	1    0    0    -1  
$EndComp
$Comp
L power:GND #PWR038
U 1 1
P 9250 6050
F 0 "#PWR038" H 9250 5800 50  0001 C CNN
F 1 "GND" H 9250 5900 50  0000 C CNN
F 2 "" H 9250 6050 50  0001 C CNN
F 3 "" H 9250 6050 50  0001 C CNN
	1    9250 6050
	1    0    0    -1  
$EndComp
Text GLabel 8850 5750 0    50   Input ~ 0
USB_CONN_D-
Text GLabel 8850 5550 0    50   Input ~ 0
USB_D-
Text GLabel 9650 5750 2    50   Input ~ 0
USB_CONN_D+
Text GLabel 9650 5550 2    50   Input ~ 0
USB_D+
$Comp
L Device:LED_Small D3
U 1 1
P 10500 1475
F 0 "D3" V 10550 1400 50  0000 R CNN
F 1 "RED" V 10450 1400 50  0000 R CNN
F 2 "" V 10500 1475 50  0001 C CNN
F 3 "~" V 10500 1475 50  0001 C CNN
	1    10500 1475
	0    -1   -1   0   
$EndComp
$Comp
L power:+3.3V #PWR07
U 1 1
P 10500 1375
F 0 "#PWR07" H 10500 1225 50  0001 C CNN
F 1 "+3.3V" H 10500 1525 50  0000 C CNN
F 2 "" H 10500 1375 50  0001 C CNN
F 3 "" H 10500 1375 50  0001 C CNN
	1    10500 1375
	1    0    0    -1  
$EndComp
$Comp
L Device:R_Small R6
U 1 1
P 10500 1750
F 0 "R6" H 10375 1700 50  0000 C CNN
F 1 "1k" H 10375 1800 50  0000 C CNN
F 2 "" H 10500 1750 50  0001 C CNN
F 3 "~" H 10500 1750 50  0001 C CNN
	1    10500 1750
	-1   0    0    1   
$EndComp
Wire Wire Line
	10500 1650 10500 1575
$Comp
L power:GND #PWR014
U 1 1
P 10500 1900
F 0 "#PWR014" H 10500 1650 50  0001 C CNN
F 1 "GND" H 10500 1750 50  0000 C CNN
F 2 "" H 10500 1900 50  0001 C CNN
F 3 "" H 10500 1900 50  0001 C CNN
	1    10500 1900
	1    0    0    -1  
$EndComp
Wire Wire Line
	10500 1900 10500 1850
Text Notes 5775 2350 0    50   ~ 0
Connectors and USB
$Comp
L Mechanical:MountingHole_Pad H1
U 1 1
P 10250 2725
F 0 "H1" V 10200 2875 50  0000 L CNN
F 1 "MountingHole_Pad" V 10250 2875 50  0000 L CNN
F 2 "" H 10250 2725 50  0001 C CNN
F 3 "~" H 10250 2725 50  0001 C CNN
	1    10250 2725
	0    1    1    0   
$EndComp
$Comp
L Mechanical:MountingHole_Pad H2
U 1 1
P 10250 2975
F 0 "H2" V 10200 3125 50  0000 L CNN
F 1 "MountingHole_Pad" V 10250 3125 50  0000 L CNN
F 2 "" H 10250 2975 50  0001 C CNN
F 3 "~" H 10250 2975 50  0001 C CNN
	1    10250 2975
	0    1    1    0   
$EndComp
$Comp
L Mechanical:MountingHole_Pad H3
U 1 1
P 10250 3225
F 0 "H3" V 10200 3375 50  0000 L CNN
F 1 "MountingHole_Pad" V 10250 3375 50  0000 L CNN
F 2 "" H 10250 3225 50  0001 C CNN
F 3 "~" H 10250 3225 50  0001 C CNN
	1    10250 3225
	0    1    1    0   
$EndComp
$Comp
L Mechanical:MountingHole_Pad H4
U 1 1
P 10250 3475
F 0 "H4" V 10200 3625 50  0000 L CNN
F 1 "MountingHole_Pad" V 10250 3625 50  0000 L CNN
F 2 "" H 10250 3475 50  0001 C CNN
F 3 "~" H 10250 3475 50  0001 C CNN
	1    10250 3475
	0    1    1    0   
$EndComp
$Comp
L power:GND #PWR043
U 1 1
P 10050 3550
F 0 "#PWR043" H 10050 3300 50  0001 C CNN
F 1 "GND" H 10050 3400 50  0000 C CNN
F 2 "" H 10050 3550 50  0001 C CNN
F 3 "" H 10050 3550 50  0001 C CNN
	1    10050 3550
	1    0    0    -1  
$EndComp
Wire Wire Line
	10050 3550 10050 3475
Wire Wire Line
	10050 2725 10150 2725
Wire Wire Line
	10150 2975 10050 2975
Connection ~ 10050 2975
Wire Wire Line
	10050 2975 10050 2725
Wire Wire Line
	10150 3225 10050 3225
Connection ~ 10050 3225
Wire Wire Line
	10050 3225 10050 2975
Wire Wire Line
	10150 3475 10050 3475
Connection ~ 10050 3475
Wire Wire Line
	10050 3475 10050 3225
Wire Wire Line
	2075 1175 1700 1175
Connection ~ 1700 1175
Wire Wire Line
	1175 1175 750  1175
Wire Wire Line
	750  900  750  1175
Text GLabel 5500 1000 0    50   Input ~ 0
BUCK_IN
Text GLabel 6150 1000 2    50   Input ~ 0
BUCK_BST
$Comp
L library:MP2359DJ-LF-Z-SchmillipKiCADLibrary U?
U 1 1
P 5850 1250
F 0 "U?" H 5850 1725 50  0000 C CNN
F 1 "MP2359DJ-LF-Z-SchmillipKiCADLibrary" H 5850 1634 50  0000 C CNN
F 2 "" H 5850 1250 50  0001 C CNN
F 3 "" H 5850 1250 50  0001 C CNN
	1    5850 1250
	1    0    0    -1  
$EndComp
$EndSCHEMATC
